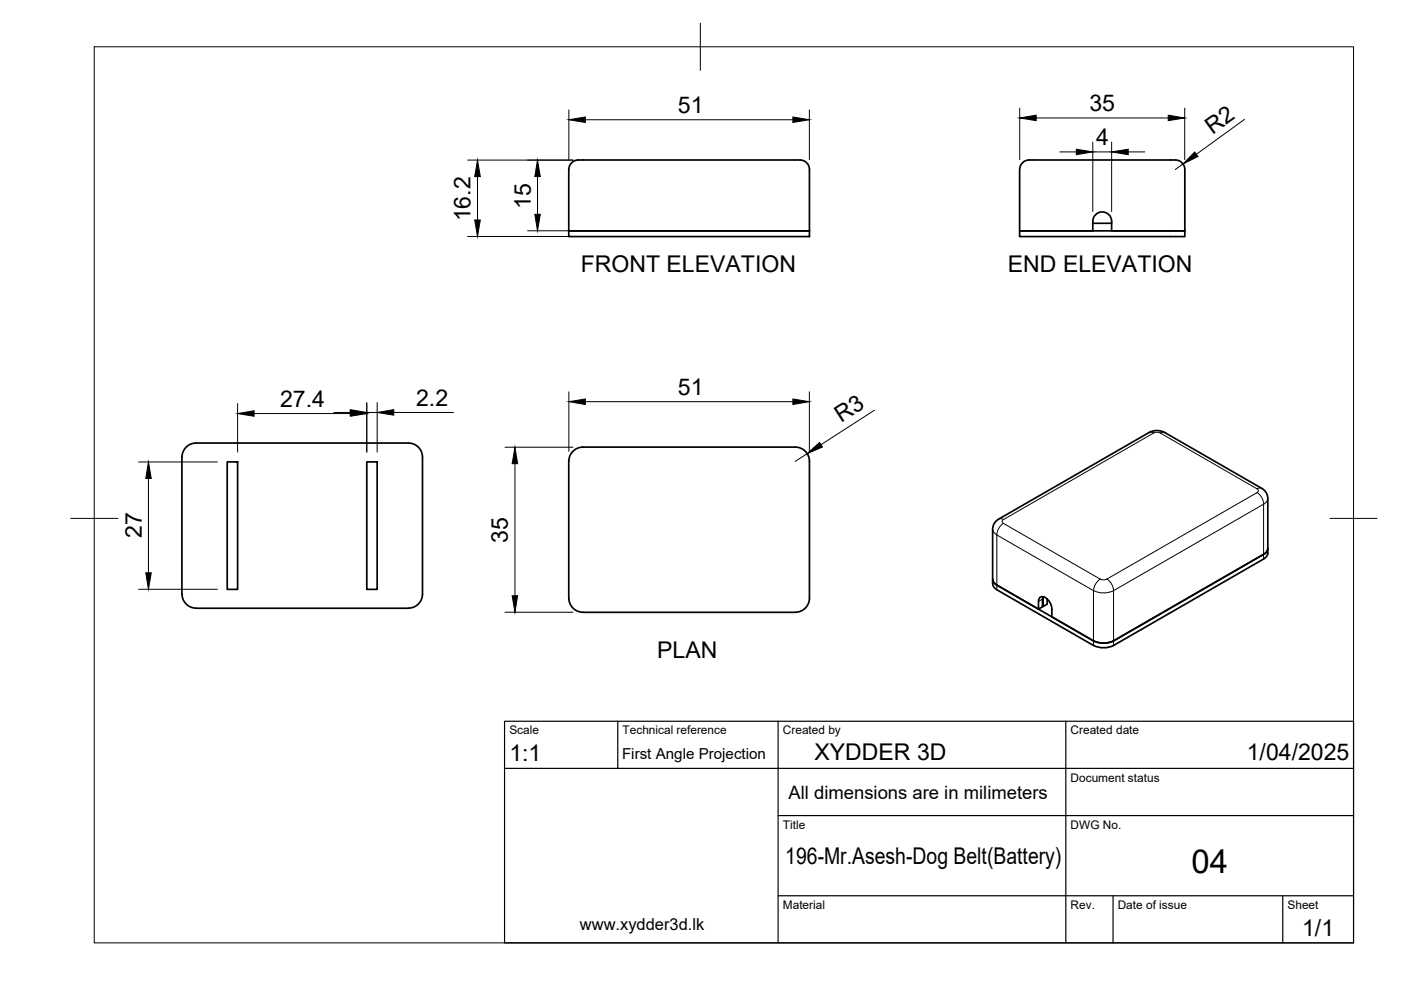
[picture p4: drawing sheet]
<svg xmlns="http://www.w3.org/2000/svg" width="297mm" height="210mm" viewBox="0 0 297 210" stroke-linecap="round" stroke-linejoin="round" font-family="sans-serif">
<!-- layer: Visible -->
<g fill="none" stroke="#000" stroke-width=".36">
<path d="M121.2 34.5a3.2 3.2 0 0 1 2.4-.6h45.3a2.52 2.52 0 0 1 2.6 1.5l.1 13.6h-51v-13.1l.1-.5zM216.2 35.9v13.1h15.5v-2.1M218.2 33.9h31M218.2 33.9a2 2 0 0 0-2 2M249.2 33.9a2 2 0 0 1 2 2v13.1M120.6 49h51v1.2h-51zM231.7 47.3h4M231.7 46.9a2 2 0 0 1 2-2 2 2 0 0 1 2 2M235.7 46.9v2.1h12.5M248.2 49h3M248.2 49h-32v1.2h35v-1.2M39.7 94.6l1.2-.6 .7-.1h45a2.99 2.99 0 0 1 3 3v29a3 3 0 0 1-3 3.1l-45-.1a3 3 0 0 1-3-2.9v-29.1a2.99 2.99 0 0 1 1.1-2.3z"/>
<path d="M48.2 97.9h2.2v27.1h-2.2zM77.8 97.9h2.2v27.1h-2.2zM267.9 118.5l-31.8 18.3a4.7 4.7 0 0 1-4.2 0l-20.6-11.8M267.9 117.5l-31.8 18.4M267.9 118.5a1.5 1.5 0 0 0 .9-1.2v-11.8l-.2-.8-.5-.7-21.3-12.4-1.7-.3-1.3 .3-32.6 18.9-.5 .8-.2 .7v10.8a1.86 1.86 0 0 0 .9 2.2M268.8 116.3a1.49 1.49 0 0 1-.9 1.2M120.6 126.8v-29a2.99 2.99 0 0 1 3-3h45a2.99 2.99 0 0 1 3 3v29M120.6 126.8a3 3 0 0 0 3 3h45a2.99 2.99 0 0 0 3-3M210.5 122.8a1.49 1.49 0 0 0 .9 1.3M211.3 124.1l20.5 11.8M220.2 127.5a.95 .95 0 0 1 .7-1 .95 .95 0 0 1 1.1 .5l.8 1.2 .2 .9M221 127v1.7l-.8 .5v-1.7"/>
<path d="M221 128.5l.2 .1M221.1 126.5l-.1 .5M221.2 126.5v2.1l.8-.5v-1.1M223 129.2v1.6M231.9 135.9a4.7 4.7 0 0 0 4.2 0"/>
</g>
<!-- layer: Visible Narrow -->
<g fill="none" stroke="#000" stroke-width=".21">
<path d="M243.6 91.7l.5-.1 .5 .2M244.6 91.8a1.57 1.57 0 0 1 1.4 0M244.6 91.8l-31.9 18.4M246 91.8l20.5 11.8M247 91.7l-.4-.1-.6 .2M210.5 112.2a1.49 1.49 0 0 0 .9 1.2M211.8 110.1l.4-.1 .6 .2M212.8 111l-1 1-.5 1.4M212.8 110.1l-.3 .5 .3 .4 20.5 11.8a1.61 1.61 0 0 0 1.4 0M266.5 103.6l.3 .4-.3 .4-31.8 18.4M266.5 104.4l1 1.1 .4 1.4a1.51 1.51 0 0 0 .9-1.2M267.5 103.5l-.4-.1-.6 .2"/>
<path d="M267.9 118.5v-11.6l-31.8 18.3v11.7M211.3 125v-11.6l20.5 11.8v11.7M221 127l-.8 .5M231.9 125.2a4.7 4.7 0 0 0 4.2 0M233.3 122.8l-1 1-.4 1.4M234.7 122.8l1 1 .4 1.4"/>
</g>
<!-- layer: BORDER -->
<path d="M20 9.9h267v190h-267zM148.5 4.9v10M15 109.9h10M282 109.9h10" fill="none" stroke="#000" stroke-width=".21"/>
<!-- layer: TITLEBLOCK -->
<path d="M107 152.9h180v47h-180zM131 152.9v10M165 152.9v47M226 152.9v47M107 162.9h180M165 172.9h122M165 189.9h122M236 189.9v10M272 189.9v10" fill="none" stroke="#000" stroke-width=".25"/>
<!-- layer: FD_Dimensions -->
<g fill="none" stroke="#000" stroke-width=".21">
<path d="M99.1 33.9h22.4M101.2 37.4v9.2M114 37.4v8M120.6 23.3v10.5M124.1 25.4h44M171.6 23.3v10.5M216.2 22.9v10.9M219.7 25h28M224.7 32.2h3.5M231.7 30.1v14.7M231.7 32.2h4M235.7 30.1v14.7"/>
<path d="M239.2 32.2h3.5M250.8 34.8l-1.6 1.1M251.2 22.9v10.9M263.9 25.3l-10.3 7.4M99.1 50.1h22.4M111.9 48.9h9.6M29.4 98h16.7M50.4 85.6v10.3M53.9 87.7h20.4M70.8 87.5h3.5M77.8 85.3v10.6M77.8 87.5h2.2"/>
<path d="M80 85.3v10.6M83.5 87.5h12.7M107.1 94.8h14.4M109.2 98.3v28M120.6 83.1v12.6M124.1 85.2h44M171.1 96.2l-2.5 1.6M171.6 83.1v12.6M185.4 87l-11.3 7.3M31.5 101.4v20M29.4 124.9h16.7M107.1 129.8h14.4"/>
</g>
<g fill="#000" stroke="#000" stroke-width=".21">
<path d="M101.2 33.9l.6 3.5h-1.2zM114 33.9l.6 3.5h-1.2zM120.6 25.4l3.5-.6v1.2zM168.1 24.8l3.5 .6-3.5 .6zM216.2 25l3.5-.6v1.2zM228.2 31.6l3.5 .6-3.5 .6zM235.7 32.2l3.5-.6v1.2zM247.7 24.4l3.5 .6-3.5 .6zM253.3 32.2l.7 1-3.2 1.6zM100.6 46.6h1.2l-.6 3.5zM113.4 45.4h1.2l-.6 3.5zM50.4 87.7l3.5-.6v1.2z"/>
<path d="M74.3 86.9l3.5 .6-3.5 .5zM74.3 87.1l3.5 .6-3.5 .6zM80 87.5l3.5-.6v1.1zM109.2 94.8l.5 3.5h-1.1zM120.6 85.2l3.5-.6v1.2zM168.1 84.6l3.5 .6-3.5 .6zM171.1 96.2l2.7-2.4 .6 1zM31.5 98l.6 3.4h-1.2zM30.9 121.4h1.2l-.6 3.5zM108.6 126.3h1.1l-.5 3.5z"/>
</g>
<text font-size="7" x="252.6" y="185.2">04</text>
<g font-size="4.9">
<text x="143.7" y="23.9">51</text>
<text x="231" y="23.6">35</text>
<text x="257" y="28.5" transform="rotate(-36 257 28.5)">R2</text>
<text x="232.4" y="30.8">4</text>
<text x="99.8" y="46.9" transform="rotate(-90 99.8 46.9)">16.2</text>
<text x="112.5" y="44.3" transform="rotate(-90 112.5 44.3)">15</text>
<text x="123.1" y="57.7">FRONT ELEVATION</text>
<text x="213.7" y="57.7">END ELEVATION</text>
<text x="143.7" y="83.7">51</text>
<text x="59.4" y="86.3">27.4</text>
<text x="88.2" y="86.1">2.2</text>
<text x="178.4" y="89.8" transform="rotate(-33 178.4 89.8)">R3</text>
<text x="30.1" y="114.1" transform="rotate(-90 30.1 114.1)">27</text>
<text x="107.7" y="115" transform="rotate(-90 107.7 115)">35</text>
<text x="139.3" y="139.6">PLAN</text>
<text x="108" y="161.4">1:1</text>
<text x="172.7" y="161.1">XYDDER 3D</text>
<text x="264.4" y="161.1">1/04/2025</text>
<text x="166.5" y="183.1">196-Mr.Asesh-Dog Belt(Battery)</text>
<text x="276.1" y="198.6">1/1</text>
</g>
<text font-size="3.9" x="167.2" y="169.4">All dimensions are in milimeters</text>
<text font-size="3.5" x="123" y="197.1">www.xydder3d.lk</text>
<text font-size="3.2" x="131.9" y="161">First Angle Projection</text>
<g font-size="2.5">
<text x="108" y="155.7">Scale</text>
<text x="132" y="155.7">Technical reference</text>
<text x="166" y="155.7">Created by</text>
<text x="227" y="155.7">Created date</text>
<text x="227" y="165.7">Document status</text>
<text x="166" y="175.7">Title</text>
<text x="227" y="175.7">DWG No.</text>
<text x="166" y="192.7">Material</text>
<text x="227" y="192.7">Rev.</text>
<text x="237" y="192.7">Date of issue</text>
<text x="273" y="192.7">Sheet</text>
</g>
</svg>
